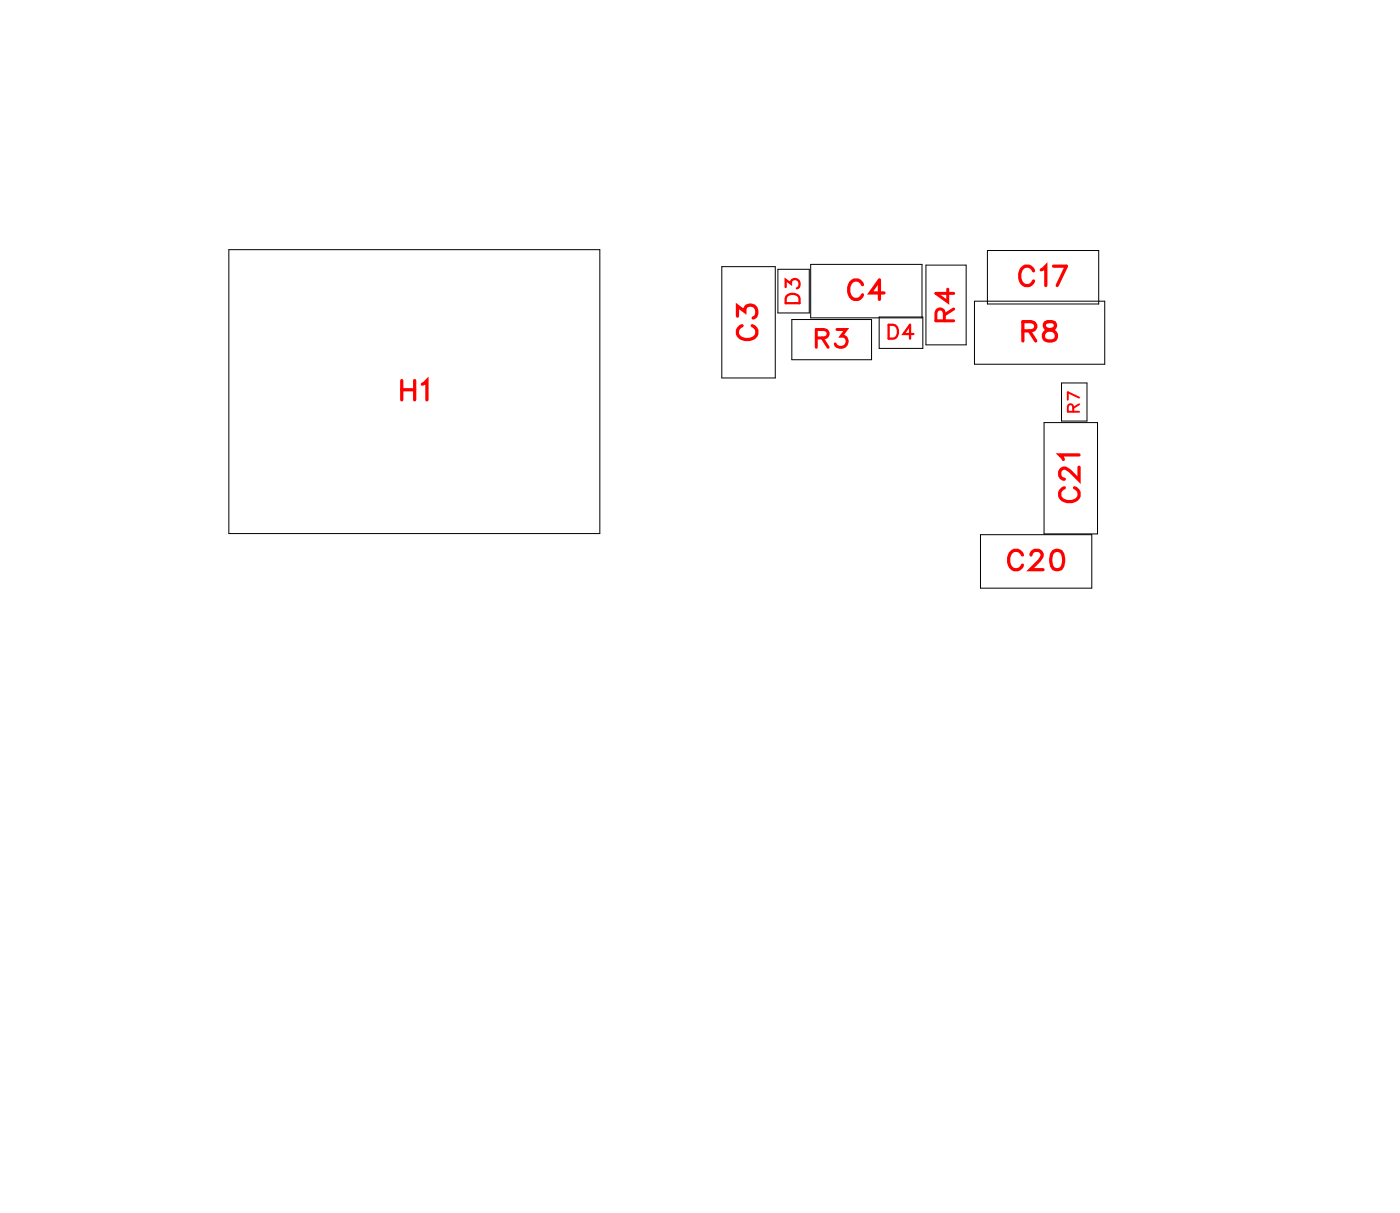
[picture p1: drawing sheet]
<svg xmlns="http://www.w3.org/2000/svg" width="51mm" height="44mm" viewBox="0 0 51 44" stroke-linecap="round" stroke-linejoin="round" font-family="sans-serif">
<path d="M8.4 9.1h13.6v10.5h-13.6zM26.5 9.8h1.9v4.1h-1.9zM28.5 9.9h1.2v1.6h-1.2zM29 11.7h2.9v1.5h-2.9zM29.7 9.7h4.1v1.9h-4.1zM32.2 11.6h1.6v1.2h-1.6zM33.9 9.7h1.5v2.9h-1.5zM35.7 11h4.8v2.3h-4.8zM35.9 19.6h4.1v2h-4.1zM36.2 9.2h4.1v1.9h-4.1zM38.3 15.5h1.9v4.1h-1.9zM38.9 14h.9v1.4h-.9z" fill="none" stroke="#000" stroke-width=".04"/>
<g fill="none" stroke="#f00" stroke-width=".12">
<path d="M14.7 13.9v.8M14.7 14.3h.5M15.2 13.9v.8M15.5 14.1l.1-.2v.8M27 11.6v-.4l.3 .2a.24 .24 0 0 1 .4-.2 .25 .25 0 0 1-.1 .5M27.2 11.9a.26 .26 0 0 0-.2 .3 .26 .26 0 0 0 .3 .2h.2a.26 .26 0 0 0 .2-.2 .26 .26 0 0 0-.1-.3M31.6 10.4a.26 .26 0 0 0-.3-.1 .26 .26 0 0 0-.2 .2v.2a.26 .26 0 0 0 .2 .3 .26 .26 0 0 0 .3-.2M32.4 10.7h-.5l.3-.4v.7M37.5 12.1h.4l.1-.2-.2-.1h-.3v.7M37.7 12.1l.3 .4M37.9 9.9a.26 .26 0 0 0-.3-.1 .26 .26 0 0 0-.2 .2v.2a.26 .26 0 0 0 .2 .3 .26 .26 0 0 0 .3-.2M38.2 9.9l.1-.1v.7"/>
<path d="M38.3 11.8v.2l.3 .1 .1 .2a.24 .24 0 0 1-.2 .2 .24 .24 0 0 1-.3-.2l.5-.3-.1-.2zM38.6 9.8h.5l-.4 .7M39 17.9a.26 .26 0 0 0-.2 .3 .26 .26 0 0 0 .3 .2h.2a.26 .26 0 0 0 .3-.2 .26 .26 0 0 0-.2-.3M39.5 17.1v.5l-.3-.3-.2-.1-.2 .1v.1l.2 .2M39.5 16.7h-.7l.2 .1M37.5 20.3a.26 .26 0 0 0-.3-.1 .26 .26 0 0 0-.2 .2v.2a.26 .26 0 0 0 .2 .3 .26 .26 0 0 0 .3-.2M37.8 20.3l.1-.1h.2l.1 .1-.1 .2-.3 .4h.4M38.6 20.2h.1a.37 .37 0 0 1 .3 .3 .37 .37 0 0 1-.3 .4 .45 .45 0 0 1-.1-.7z"/>
</g>
<path d="M28.8 10.5v-.2l.2 .1a.17 .17 0 0 1 .3-.1 .17 .17 0 0 1-.1 .3M28.9 10.8h.3l.1 .3h-.5zM32.6 11.9h.1a.27 .27 0 0 1 .2 .3 .27 .27 0 0 1-.2 .2h-.1zM33.5 12.2h-.4l.3-.3v.5" fill="none" stroke="#f00" stroke-width=".08"/>
<path d="M29.9 12.4h.4v-.3h-.4v.6M30.1 12.4l.3 .3M30.7 12.1h.3l-.2 .2a.22 .22 0 0 1 .2 .4 .22 .22 0 0 1-.4-.1M34.6 11.8v-.4h-.2l-.1 .4h.7M34.7 10.6v.5l-.4-.3h.7M35 11.3l-.4 .2" fill="none" stroke="#f00" stroke-width=".11"/>
<path d="M39.3 15.1v-.2l-.1-.1-.1 .3h.4M39.5 14.8l-.2 .2M39.5 14.6l-.4-.2v.3" fill="none" stroke="#f00" stroke-width=".07"/>
<g font-size="1.2" fill="#fff">
<text x="31" y="11.3">C4</text>
<text x="37.3" y="10.8">C17</text>
<text x="14.7" y="15">H1</text>
<text x="28" y="12.5" transform="rotate(-90 28 12.5)">C3</text>
<text x="37.4" y="12.8">R8</text>
<text x="36.9" y="21.2">C20</text>
<text x="39.8" y="18.4" transform="rotate(-90 39.8 18.4)">C21</text>
</g>
<g font-size="1.1" fill="#fff">
<text x="35.2" y="11.8" transform="rotate(-90 35.2 11.8)">R4</text>
<text x="29.9" y="13">R3</text>
</g>
<g font-size=".9" fill="#fff">
<text x="29.5" y="11.2" transform="rotate(-90 29.5 11.2)">D3</text>
<text x="32.5" y="12.6">D4</text>
</g>
<text font-size=".7" fill="#fff" x="39.7" y="15.1" transform="rotate(-90 39.7 15.1)">R7</text>
</svg>
